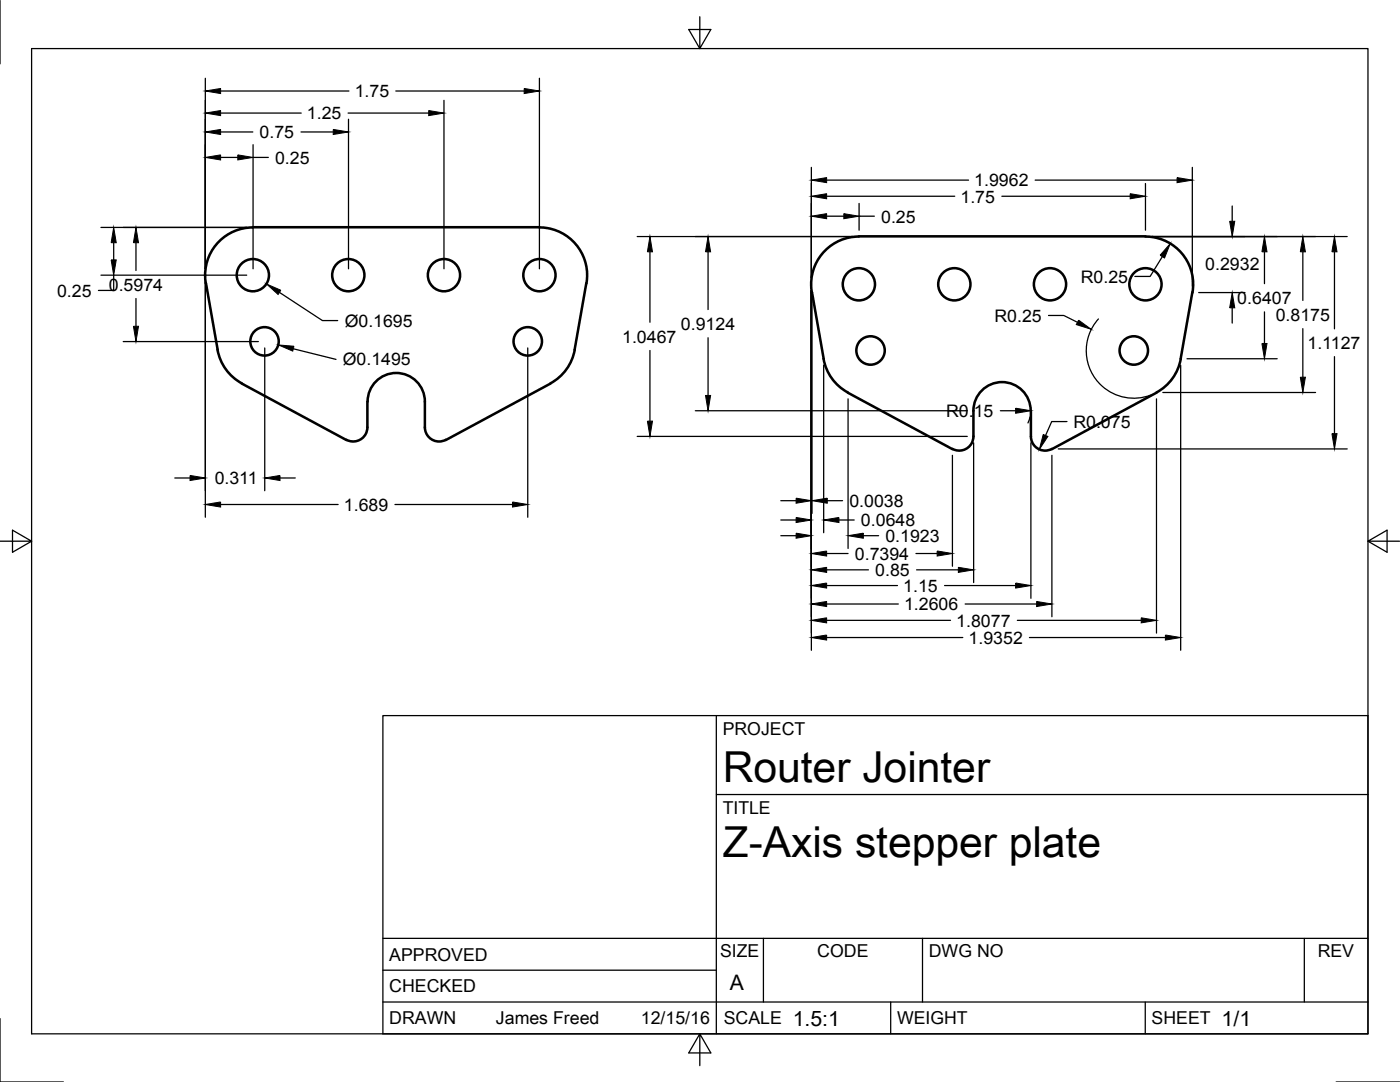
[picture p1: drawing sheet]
<svg xmlns="http://www.w3.org/2000/svg" width="279mm" height="216mm" viewBox="0 0 279 216" stroke-linecap="round" stroke-linejoin="round" font-family="sans-serif">
<g fill="none" stroke="#000" stroke-width=".51">
<path d="M41.1 56.5l2.3 13.3M50.5 45.4a9.5 9.5 0 0 0-9.4 11.2M50.5 45.3h57.2M107.7 45.4a9.5 9.5 0 0 1 9.3 11.2M117 56.5l-2.3 13.3a9.5 9.5 0 0 1-4.9 6.7M162.1 58.3l2.3 13.3M171.4 47.2h57.2M171.4 47.2a9.5 9.5 0 0 0-9.4 11.2M228.6 47.2a9.5 9.5 0 0 1 9.4 11.2M238 58.3l-2.3 13.3a9.5 9.5 0 0 1-4.9 6.7M43.4 69.8a9.5 9.5 0 0 0 4.9 6.7M48.3 76.5l20.8 11.3"/>
<path d="M109.9 76.5l-20.9 11.3M164.4 71.6a9.5 9.5 0 0 0 4.8 6.7M169.2 78.4l20.9 11.2M230.8 78.4l-20.9 11.2M69.1 87.8a2.84 2.84 0 0 0 4.2-2.5v-5.2a5.7 5.7 0 0 1 5.8-5.7 5.7 5.7 0 0 1 5.7 5.7v5.2a2.84 2.84 0 0 0 4.2 2.5M205.7 82a5.7 5.7 0 0 0-5.7-5.8 5.7 5.7 0 0 0-5.7 5.8v5.1a2.84 2.84 0 0 1-4.2 2.5M205.7 82v5.1a2.84 2.84 0 0 0 4.2 2.5"/>
<circle cx="50.5" cy="54.9" r="3.2"/>
<circle cx="69.5" cy="54.9" r="3.2"/>
<circle cx="88.6" cy="54.9" r="3.2"/>
<circle cx="107.7" cy="54.9" r="3.2"/>
<circle cx="171.4" cy="56.7" r="3.2"/>
<circle cx="190.5" cy="56.7" r="3.2"/>
<circle cx="209.5" cy="56.7" r="3.2"/>
<circle cx="228.6" cy="56.7" r="3.2"/>
<circle cx="52.8" cy="68.1" r="2.84"/>
<circle cx="105.3" cy="68.1" r="2.84"/>
<circle cx="173.7" cy="69.9" r="2.84"/>
<circle cx="226.3" cy="69.9" r="2.84"/>
</g>
<g fill="none" stroke="#000" stroke-width=".25">
<path d="M0 .1v12.6M6.3 9.7h266.7v196.6h-266.7zM41 15.6v38M44 18.2h25.6M79 18.2h25.6M107.7 15.6v38M139.7 3.3v6.4l2.2-3.8h-4.4l2.2 3.8M44 31.4h3.5M44 26.3h6.5M44 22.6h16.1M50.5 28.9v24.7M50.5 31.4h3.1"/>
<path d="M60.1 26.3h6.4M69.5 22.6h16.1M69.6 23.8v29.8M88.6 20v33.6M161.9 33.4v22.1M165 39.2h25.5M165 35.9h28.3M199.9 39.2h25.7M206.6 35.9h28.3M228.6 36.6v9.3M238 33.4v23.7M20.2 45.4h29"/>
<path d="M20.2 54.9h29M22.7 54.9v3.1h-3.1M22.7 48.4v3.5M27.1 48.4v5.6M27.1 59.6v5.5M41 56.2v47M55.8 58.3l8.5 5.7h3.1M127.2 47.2h43M129.7 50.2v14.1M141.3 50.2v11.6M161.9 58v71.8M162.1 59.6v42.8"/>
<path d="M165 43.1h3.4M171.4 40.6v5.3M171.4 43.1h3.1M229.9 47.2h39M232 51.2l-2.5 4h-3M239.2 58.4h9.3M245.9 41.1v3.1M252.3 50.2v6.4M260 50.2v9.7M266.3 50.2v15.4M24.6 68.2h27M52.8 69.4v28.5"/>
<path d="M58.5 69.6l8.6 2.1M105.3 69.4v33.8M129.7 69.9v14.1M141.3 67.4v11.5M164.4 72.9v33.4M169.2 79.6v29.8M209.3 62.9h3l2.7 1.4M219.2 63.6a9.5 9.5 0 0 0-.8 11.7 9.5 9.5 0 0 0 11.2 3.5M230.8 79.6v46.7M232.1 78.3h30.5M235.6 72.9v56.9M236.9 71.6h18"/>
<path d="M245.9 61.4v3.1M252.3 62.2v6.3M260 65.6v9.7M266.3 71.2v15.3M34.9 95.4h3M55.9 95.4h3M127.2 87.1h65.8M138.8 82h54.2M155.8 99.9h3.1M165.1 99.9h3M190.1 90.8v22.2M194.3 88.3v27.9"/>
<path d="M199.6 82h3.1M205.6 83.2l-.5 1.2M205.7 88.3v31.1M209.9 90.8v32.3M211.2 89.6h57.7M212.9 84.1h-3l-1.2 2.8M0 108h6.3l-3.8-2.2v4.4l3.8-2.2M44 100.7h23.5M78.8 100.7h23.5M155.8 106.9h3.1M155.8 103.8h3.1M165 116.8h14.1"/>
<path d="M165 113.7h8.3M165 110.4h4.2M167.4 103.8h3.1M172.3 106.9h3M182.8 110.4h4.2M182.9 113.7h8.4M188.5 116.8h14.2M273 108l3.8 2.2v-4.4l-3.8 2.2h6.3M165 127.2h27.2M165 123.8h24.7M165 120.5h14.3M192.6 120.5h14.3"/>
<path d="M203 123.8h24.8M205.4 127.2h27.2M76.4 142.8h196.6v63.5h-196.6zM143 158.5h130M143 142.8v63.5M76.4 199.9h196.6M76.4 193.6h66.6M76.4 187.2h196.6M152.4 187.2v12.7M177.8 199.9v6.4M184.1 187.2v12.7M228.6 199.9v6.4"/>
<path d="M260.3 187.2v12.7M0 203.2v12.7h12.7M139.7 206.3l-2.2 3.8h4.4l-2.2-3.8v6.3M266.7 215.9h12.6"/>
</g>
<g fill="#000" stroke="#000" stroke-width=".2">
<path d="M41 18.2l3-.5v1zM104.6 17.7l3.1 .5-3.1 .5zM41 31.4l3-.5v1zM41 26.3l3-.5v1zM41 22.6l3-.5v1zM47.5 30.9l3 .5-3 .5zM66.5 25.8l3.1 .5-3.1 .5zM85.6 22.1l3 .5-3 .5zM161.9 39.2l3.1-.5v1zM161.9 35.9l3.1-.5v1zM225.6 38.7l3 .5-3 .5zM234.9 35.4l3.1 .5-3.1 .5z"/>
<path d="M22.7 45.4l.5 3h-1zM22.2 51.9h1l-.5 3zM27.1 45.4l.5 3h-1zM53.2 56.7l2.8 1.2-.5 .9zM129.7 47.2l.5 3h-1zM141.3 47.2l.5 3h-1zM161.9 43.1l3.1-.5v1zM168.4 42.6l3 .5-3 .5zM233.6 48.6l-1.2 2.9-.9-.6zM245.4 44.2h1l-.5 3zM252.3 47.2l.6 3h-1.1zM260 47.2l.5 3h-1z"/>
<path d="M266.3 47.2l.5 3h-1zM26.6 65.1h1l-.5 3.1zM55.6 68.8l3.1 .3-.3 1zM140.8 78.9h1l-.5 3.1zM215.3 63.9l2.5 1.8-3-.9zM245.9 58.4l.5 3h-1zM251.8 68.5h1.1l-.6 3.1zM259.5 75.3h1l-.5 3zM37.9 94.9l3.1 .5-3.1 .5zM52.8 95.4l3.1-.5v1zM129.2 84h1l-.5 3.1zM158.9 99.4l3 .5-3 .5z"/>
<path d="M162.1 99.9l3-.5v1zM202.7 81.4l3 .6-3 .5zM208.2 86.7l.9 .4-1.7 2.6zM265.8 86.5h1l-.5 3.1zM41 100.7l3-.5v1zM102.3 100.2l3 .5-3 .5zM158.9 106.4l3 .5-3 .5zM158.9 103.3l3 .5-3 .5zM161.9 116.8l3.1-.5v1zM161.9 113.7l3.1-.5v1zM161.9 110.4l3.1-.5v1.1zM164.4 103.8l3-.5v1z"/>
<path d="M169.2 106.9l3.1-.5v1zM187 109.9l3.1 .5-3.1 .6zM191.3 113.2l3 .5-3 .5zM202.7 116.3l3 .5-3 .5zM161.9 127.2l3.1-.5v1zM161.9 123.8l3.1-.5v1zM161.9 120.5l3.1-.5v1zM206.9 120l3 .5-3 .5zM227.8 123.3l3 .5-3 .5zM232.6 126.7l3 .5-3 .5z"/>
</g>
<g font-size="8.5">
<text x="144.2" y="156">Router Jointer</text>
<text x="144.2" y="171">Z-Axis stepper plate</text>
</g>
<g font-size="4.3">
<text x="145.7" y="197.5">A</text>
<text x="158.2" y="204.6">1.5:1</text>
<text x="243.8" y="204.6">1/1</text>
</g>
<g font-size="3.5">
<text x="144.2" y="146.6">PROJECT</text>
<text x="144.2" y="162.3">TITLE</text>
<text x="77.7" y="191.7">APPROVED</text>
<text x="143.7" y="191.1">SIZE</text>
<text x="163.1" y="191.1">CODE</text>
<text x="185.4" y="191.1">DWG NO</text>
<text x="263" y="191.1">REV</text>
<text x="77.7" y="198">CHECKED</text>
<text x="77.7" y="204.4">DRAWN</text>
<text x="99" y="204.4">James Freed</text>
<text x="127.9" y="204.4">12/15/16</text>
<text x="144.4" y="204.4">SCALE</text>
<text x="179" y="204.4">WEIGHT</text>
<text x="229.8" y="204.4">SHEET</text>
</g>
<g font-size="3.4">
<text x="61.3" y="23.8">1.25</text>
<text x="70.8" y="19.4">1.75</text>
<text x="51.8" y="27.6">0.75</text>
<text x="54.9" y="32.7">0.25</text>
<text x="191.7" y="40.4">1.75</text>
<text x="194.4" y="37.2">1.9962</text>
<text x="175.9" y="44.4">0.25</text>
<text x="240.5" y="53.9">0.2932</text>
<text x="11.4" y="59.2">0.25</text>
<text x="21.7" y="58">0.5974</text>
<text x="215.7" y="56.4">R0.25</text>
<text x="68.8" y="65.2">Ø0.1695</text>
<text x="135.9" y="65.8">0.9124</text>
<text x="198.5" y="64.2">R0.25</text>
<text x="246.9" y="60.7">0.6407</text>
<text x="254.6" y="64">0.8175</text>
<text x="124.2" y="68.4">1.0467</text>
<text x="260.9" y="69.7">1.1127</text>
<text x="68.4" y="72.9">Ø0.1495</text>
<text x="188.8" y="83.2">R0.15</text>
<text x="214.2" y="85.3">R0.075</text>
<text x="42.8" y="96.6">0.311</text>
<text x="68.6" y="101.9">1.689</text>
<text x="169.5" y="101.2">0.0038</text>
<text x="171.8" y="105">0.0648</text>
<text x="170.6" y="111.7">0.7394</text>
<text x="176.7" y="108.1">0.1923</text>
<text x="174.7" y="115">0.85</text>
<text x="180.3" y="118.1">1.15</text>
<text x="180.4" y="121.8">1.2606</text>
<text x="190.8" y="125.1">1.8077</text>
<text x="193.3" y="128.5">1.9352</text>
</g>
</svg>
